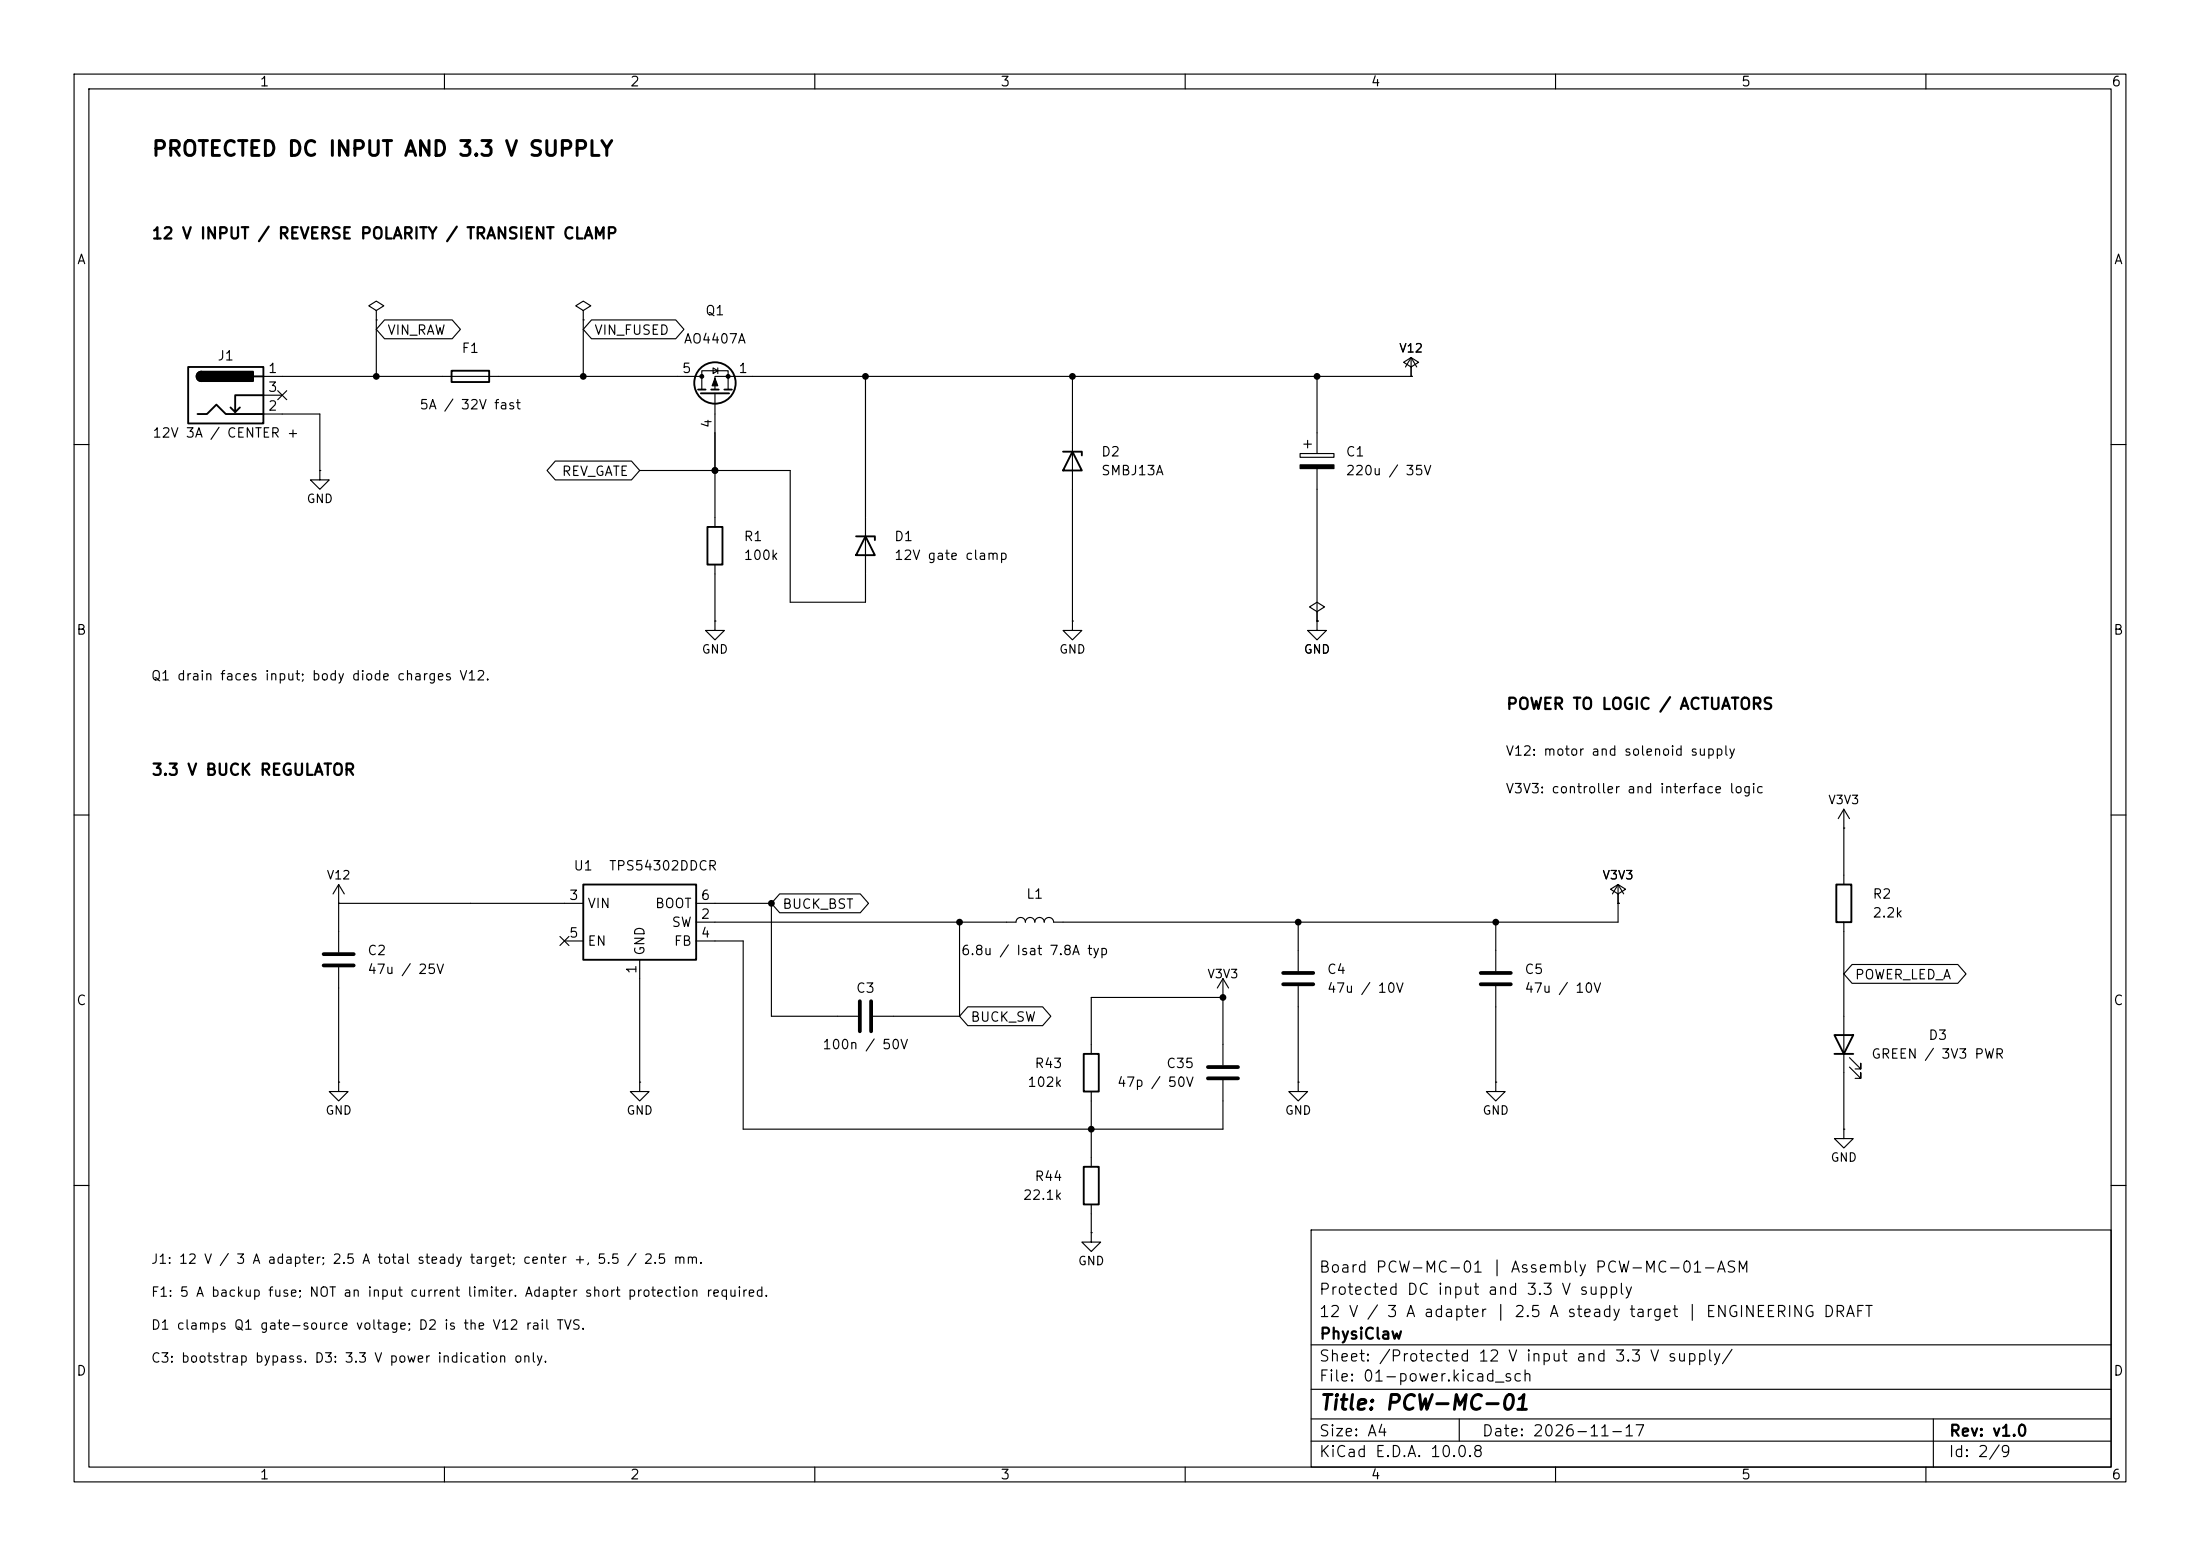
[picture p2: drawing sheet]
<svg xmlns="http://www.w3.org/2000/svg" width="297mm" height="210mm" viewBox="0 0 297 210" stroke-linecap="round" stroke-linejoin="round" font-family="sans-serif">
<g fill="none" stroke="#000" stroke-width=".15">
<path d="M10 10h277v190h-277zM12 12h273v186h-273zM60 10v2M110 10v2M160 10v2M210 10v2M260 10v2M35.6 50.8h59.1M35.6 55.9h7.6v7.6M35.6 53.3h2.5M37.5 52.7l1.2 1.2M38.7 52.7l-1.2 1.2"/>
<path d="M50.8 41.9l1-.6-1-.7-1 .7 1 .6v1.3M50.8 43.2h.1M50.8 43.2v7.6M51.9 43.2h9.1l1.2 1.3-1.2 1.2h-9.1l-1.1-1.2zM78.7 41.9l1.1-.6-1.1-.7-1 .7 1 .6v1.3M78.7 43.2h.1M78.7 43.2v7.6M79.9 43.2h11.3l1.1 1.3-1.1 1.2h-11.3l-1.2-1.2zM94.7 52.6v-2.6h3.6v2.6M96.3 49.7l.6 .3-.6 .4zM96.5 53.1v18M96.9 49.7v.7"/>
<path d="M116.8 50.8v30.5h-10.1v-17.8h-20.3M144.8 50.8v33M176 59.9h1M176.5 59.4v1.1M177.8 50.8v10.4M190.5 49.5l1-.6-1-.6-1 .6 1 .6v1.3M190.5 50.8h.1M190.5 50.8h-94v1.8M190.5 48.3l-.8 1.2M190.5 48.3l.8 1.2M190.5 48.3v2.5M10 60h2"/>
<path d="M43.2 63.5v1.3h1.2l-1.2 1.2-1.3-1.2h1.3M43.2 63.5h.1M75 62.2h10.2l1.2 1.3-1.2 1.3h-10.2l-1.1-1.3zM96.5 76.2v7.6M175.5 61.2h4.6v.5h-4.6zM177.8 63.2v20.6M285 60h2M96.5 83.8v1.3h1.3l-1.3 1.3-1.3-1.3h1.3M96.5 83.8h.1M144.8 83.8v1.3h1.2l-1.2 1.3-1.3-1.3h1.3M144.8 83.8h.1M177.8 82.6l1-.7-1-.6-1 .6 1 .7v1.2"/>
<path d="M177.8 83.8h.1M177.8 83.8v1.3h1.3l-1.3 1.3-1.3-1.3h1.3M10 110h2M45.7 119.4l-.7 1.3M45.7 119.4l.8 1.3M45.7 119.4v9.1M218.4 119.4v5.1h-76.2a.64 .64 0 0 0-.6-.7 .64 .64 0 0 0-.6 .7 .64 .64 0 0 0-.7-.7 .64 .64 0 0 0-.6 .7 .64 .64 0 0 0-.6-.7 .64 .64 0 0 0-.7 .7 .64 .64 0 0 0-.6-.7 .64 .64 0 0 0-.6 .7h-43.2M218.4 119.4l-.7 1.3M218.4 119.4l.8 1.3M248.9 111.8h.1M248.9 109.2l-.7 1.3M248.9 109.2l.8 1.3"/>
<path d="M248.9 109.2v10.2M285 110h2M45.7 121.9h.1M45.7 121.9h33M45.7 130.6v15.5M75.6 126.4l1.2 1.2M76.2 127h2.5M76.8 126.4l-1.2 1.2M86.4 129.5v16.6M94 127h6.3v25.4h64.8v-6.6M94 121.9h10.1M104.1 121.9v15.3h11.7"/>
<path d="M105.3 120.6h10.8l1.2 1.3-1.2 1.3h-10.8l-1.2-1.3zM117.9 137.2h11.6M129.5 124.5v12.7M130.7 135.9h10.1l1.1 1.3-1.1 1.2h-10.1l-1.2-1.2zM165.1 134.6h.1M165.1 132.1v11.7M165.1 132.1l-.8 1.3M165.1 132.1l.8 1.3M165.1 134.6h-17.8v7.6M175.3 124.5v6.6M175.3 133.1v13M201.9 124.5v6.6"/>
<path d="M201.9 133.1v13M218.4 121.9h.1M218.4 120.7l1.1-.7-1.1-.6-1 .6 1 .7v1.2M248.9 124.5v27.9M250 130.2h14.3l1.1 1.2-1.1 1.3h-14.3l-1.1-1.3zM45.7 146.1v1.2h1.3l-1.3 1.3-1.3-1.3h1.3M45.7 146.1h.1M86.4 146.1v1.2h1.2l-1.2 1.3-1.3-1.3h1.3M86.4 146.1h.1M147.3 147.3v10.2M175.3 146.1v1.2h1.2l-1.2 1.3-1.3-1.3h1.3M175.3 146.1h.1"/>
<path d="M201.9 146.1v1.2h1.3l-1.3 1.3-1.2-1.3h1.2M201.9 146.1h.1M248.9 152.4v1.3h1.3l-1.3 1.2-1.3-1.2h1.3M248.9 152.4h.1M249.7 144l1.5 1.5v-.7v.7h-.8M249.7 142.7l1.5 1.6v-.8v.8h-.8M10 160h2M147.3 166.4v1.2h1.3l-1.3 1.3-1.3-1.3h1.3M147.3 166.4h.1M147.3 162.6v3.8M177 166h108v32h-108zM285 160h2"/>
<path d="M60 198v2M110 198v2M160 198v2M177 194.5h108M177 191.5h108M177 187.5h108M177 181.5h108M197 191.5v3M210 198v2M260 198v2M261 191.5v6.5"/>
</g>
<path d="M43.7 128.8h4.1M43.7 130.3h4.1M116.1 135.1v4.1M117.6 135.1v4.1M173.2 131.3h4.1M173.2 132.8h4.1M199.9 131.3h4.1M199.9 132.8h4.1M163.1 144h4M163.1 145.5h4" fill="none" stroke="#000" stroke-width=".51"/>
<g fill="#000" stroke="#000" stroke-width=".15">
<path d="M96.5 51.1l.4 1h-.8zM175.5 62.7h4.6v.5h-4.6z"/>
<circle cx="94.7" cy="50.8" r=".25"/>
<circle cx="98.3" cy="50.8" r=".25"/>
</g>
<g fill="none" stroke="#000" stroke-width=".25">
<path d="M25.4 49.5h10.2v7.7h-10.2zM26.7 55.9h1.2l1.3-1.3 1.3 1.3h5.1M27.2 50.2a.64 .64 0 0 0-.7 .6 .64 .64 0 0 0 .7 .6M32.4 55l-.7 .6M34.3 50.8h1.3M35.6 53.3h-3.9v2.3l-.6-.6M61 50h5v1.6h-5zM94.2 52.6h1M94.6 53.1h3.8M96 52.6h1M97.8 52.6h1M95.5 71.1h2v5.1h-2z"/>
<path d="M115.6 72.4h2.5v.5M116.8 72.4l1.3 2.5h-2.5zM143.5 61h2.5v.5M144.8 61l1.2 2.5h-2.5zM78.7 119.4h15.3v10.1h-15.3zM247.9 119.4h2v5.1h-2zM247.6 139.7h2.6l-1.3 2.5zM146.3 142.2h2v5.1h-2zM146.3 157.5h2v5.1h-2zM247.6 142.2h2.6"/>
<circle cx="96.5" cy="51.7" r="2.79"/>
</g>
<path d="M26.7 50.4l.5-.2v1.2a.63 .63 0 0 1-.6-.4 .63 .63 0 0 1 .1-.6zM27.2 50.2h7v1.2h-7z" fill="#000" stroke="#000" stroke-width=".25"/>
<g fill="#000">
<circle cx="50.8" cy="50.8" r=".46"/>
<circle cx="78.7" cy="50.8" r=".46"/>
<circle cx="116.8" cy="50.8" r=".46"/>
<circle cx="144.8" cy="50.8" r=".46"/>
<circle cx="177.8" cy="50.8" r=".46"/>
<circle cx="96.5" cy="63.5" r=".46"/>
<circle cx="104.1" cy="121.9" r=".46"/>
<circle cx="129.5" cy="124.5" r=".46"/>
<circle cx="165.1" cy="134.6" r=".46"/>
<circle cx="175.3" cy="124.5" r=".46"/>
<circle cx="201.9" cy="124.5" r=".46"/>
<circle cx="147.3" cy="152.4" r=".46"/>
</g>
<g font-size="2">
<text x="20.4" y="21.6">PROTECTED DC INPUT AND 3.3 V SUPPLY</text>
<text x="178" y="190.8">Title: PCW-MC-01</text>
</g>
<g font-size="1.5">
<text x="20.4" y="32.6">12 V INPUT / REVERSE POLARITY / TRANSIENT CLAMP</text>
<text x="203.2" y="96.2">POWER TO LOGIC / ACTUATORS</text>
<text x="20.4" y="105">3.3 V BUCK REGULATOR</text>
<text x="178" y="172.1">Board PCW-MC-01 | Assembly PCW-MC-01-ASM</text>
<text x="178" y="178.1">12 V / 3 A adapter | 2.5 A steady target | ENGINEERING DRAFT</text>
<text x="178" y="175.1">Protected DC input and 3.3 V supply</text>
<text x="178" y="184.1">Sheet: /Protected 12 V input and 3.3 V supply/</text>
<text x="178" y="181.1">PhysiClaw</text>
<text x="178" y="186.8">File: 01-power.kicad_sch</text>
<text x="178" y="197">KiCad E.D.A. 10.0.8</text>
<text x="178" y="194.2">Size: A4</text>
<text x="200" y="194.2">Date: 2026-11-17</text>
<text x="263" y="197">Id: 2/9</text>
<text x="263" y="194.2">Rev: v1.0</text>
</g>
<g font-size="1.3">
<text x="35" y="12">1</text>
<text x="85" y="12">2</text>
<text x="135" y="12">3</text>
<text x="185" y="12">4</text>
<text x="235" y="12">5</text>
<text x="285" y="12">6</text>
<text x="10.3" y="36">A</text>
<text x="285.3" y="36">A</text>
<text x="52.2" y="45.5">VIN_RAW</text>
<text x="62.2" y="48">F1</text>
<text x="80.1" y="45.5">VIN_FUSED</text>
<text x="92.2" y="46.7">AO4407A</text>
<text x="95.1" y="42.9">Q1</text>
<text x="29.3" y="49">J1</text>
<text x="36.1" y="50.7">1</text>
<text x="36.1" y="53.2">3</text>
<text x="92" y="50.7">5</text>
<text x="99.6" y="50.7">1</text>
<text x="20.5" y="59.4">12V 3A / CENTER +</text>
<text x="36.1" y="55.7">2</text>
<text x="56.5" y="55.6">5A / 32V fast</text>
<text x="96.4" y="57.9" transform="rotate(-90 96.4 57.9)">4</text>
<text x="75.8" y="64.6">REV_GATE</text>
<text x="148.6" y="61.9">D2</text>
<text x="148.6" y="64.5">SMBJ13A</text>
<text x="181.6" y="61.9">C1</text>
<text x="181.6" y="64.5">220u / 35V</text>
<text x="100.3" y="73.4">R1</text>
<text x="100.3" y="75.9">100k</text>
<text x="120.6" y="73.4">D1</text>
<text x="120.6" y="75.9">12V gate clamp</text>
<text x="10.2" y="86">B</text>
<text x="285.2" y="86">B</text>
<text x="20.3" y="92.2">Q1 drain faces input; body diode charges V12.</text>
<text x="203.2" y="102.3">V12: motor and solenoid supply</text>
<text x="203.2" y="107.4">V3V3: controller and interface logic</text>
<text x="77.3" y="117.8">U1</text>
<text x="82.1" y="117.8">TPS54302DDCR</text>
<text x="76.7" y="121.8">3</text>
<text x="79.2" y="122.9">VIN</text>
<text x="88.3" y="122.9">BOOT</text>
<text x="90.6" y="125.4">SW</text>
<text x="94.5" y="124.3">2</text>
<text x="94.5" y="121.8">6</text>
<text x="105.5" y="123">BUCK_BST</text>
<text x="138.5" y="121.6">L1</text>
<text x="252.7" y="121.6">R2</text>
<text x="252.7" y="124.2">2.2k</text>
<text x="49.5" y="129.2">C2</text>
<text x="49.5" y="131.8">47u / 25V</text>
<text x="76.7" y="126.9">5</text>
<text x="79.2" y="128">EN</text>
<text x="86.2" y="131.5" transform="rotate(-90 86.2 131.5)">1</text>
<text x="87.3" y="129.1" transform="rotate(-90 87.3 129.1)">GND</text>
<text x="90.9" y="128">FB</text>
<text x="94.5" y="126.9">4</text>
<text x="129.7" y="129.2">6.8u / Isat 7.8A typ</text>
<text x="179.1" y="131.8">C4</text>
<text x="205.7" y="131.8">C5</text>
<text x="10.2" y="136">C</text>
<text x="115.5" y="134.3">C3</text>
<text x="179.1" y="134.3">47u / 10V</text>
<text x="205.7" y="134.3">47u / 10V</text>
<text x="250.3" y="132.5">POWER_LED_A</text>
<text x="285.2" y="136">C</text>
<text x="110.9" y="141.9">100n / 50V</text>
<text x="130.9" y="138.2">BUCK_SW</text>
<text x="252.5" y="143.2">GREEN / 3V3 PWR</text>
<text x="260.3" y="140.7">D3</text>
<text x="138.6" y="147">102k</text>
<text x="139.6" y="144.5">R43</text>
<text x="150.7" y="147">47p / 50V</text>
<text x="157.4" y="144.5">C35</text>
<text x="139.6" y="159.7">R44</text>
<text x="138" y="162.3">22.1k</text>
<text x="20.3" y="170.9">J1: 12 V / 3 A adapter; 2.5 A total steady target; center +, 5.5 / 2.5 mm.</text>
<text x="20.3" y="179.8">D1 clamps Q1 gate-source voltage; D2 is the V12 rail TVS.</text>
<text x="20.3" y="175.3">F1: 5 A backup fuse; NOT an input current limiter. Adapter short protection required.</text>
<text x="10.2" y="186">D</text>
<text x="20.3" y="184.2">C3: bootstrap bypass. D3: 3.3 V power indication only.</text>
<text x="285.2" y="186">D</text>
<text x="35" y="200">1</text>
<text x="85" y="200">2</text>
<text x="135" y="200">3</text>
<text x="185" y="200">4</text>
<text x="235" y="200">5</text>
<text x="285" y="200">6</text>
</g>
<g font-size="1.2">
<text x="188.8" y="47.9">V12</text>
<text x="41.3" y="68.2">GND</text>
<text x="94.7" y="88.5">GND</text>
<text x="142.9" y="88.5">GND</text>
<text x="175.9" y="88.5">GND</text>
<text x="246.7" y="108.8">V3V3</text>
<text x="44" y="119">V12</text>
<text x="216.2" y="119">V3V3</text>
<text x="162.9" y="132.3">V3V3</text>
<text x="43.9" y="150.7">GND</text>
<text x="84.5" y="150.7">GND</text>
<text x="173.4" y="150.7">GND</text>
<text x="200.1" y="150.7">GND</text>
<text x="247.1" y="157.1">GND</text>
<text x="145.5" y="171.1">GND</text>
</g>
</svg>
